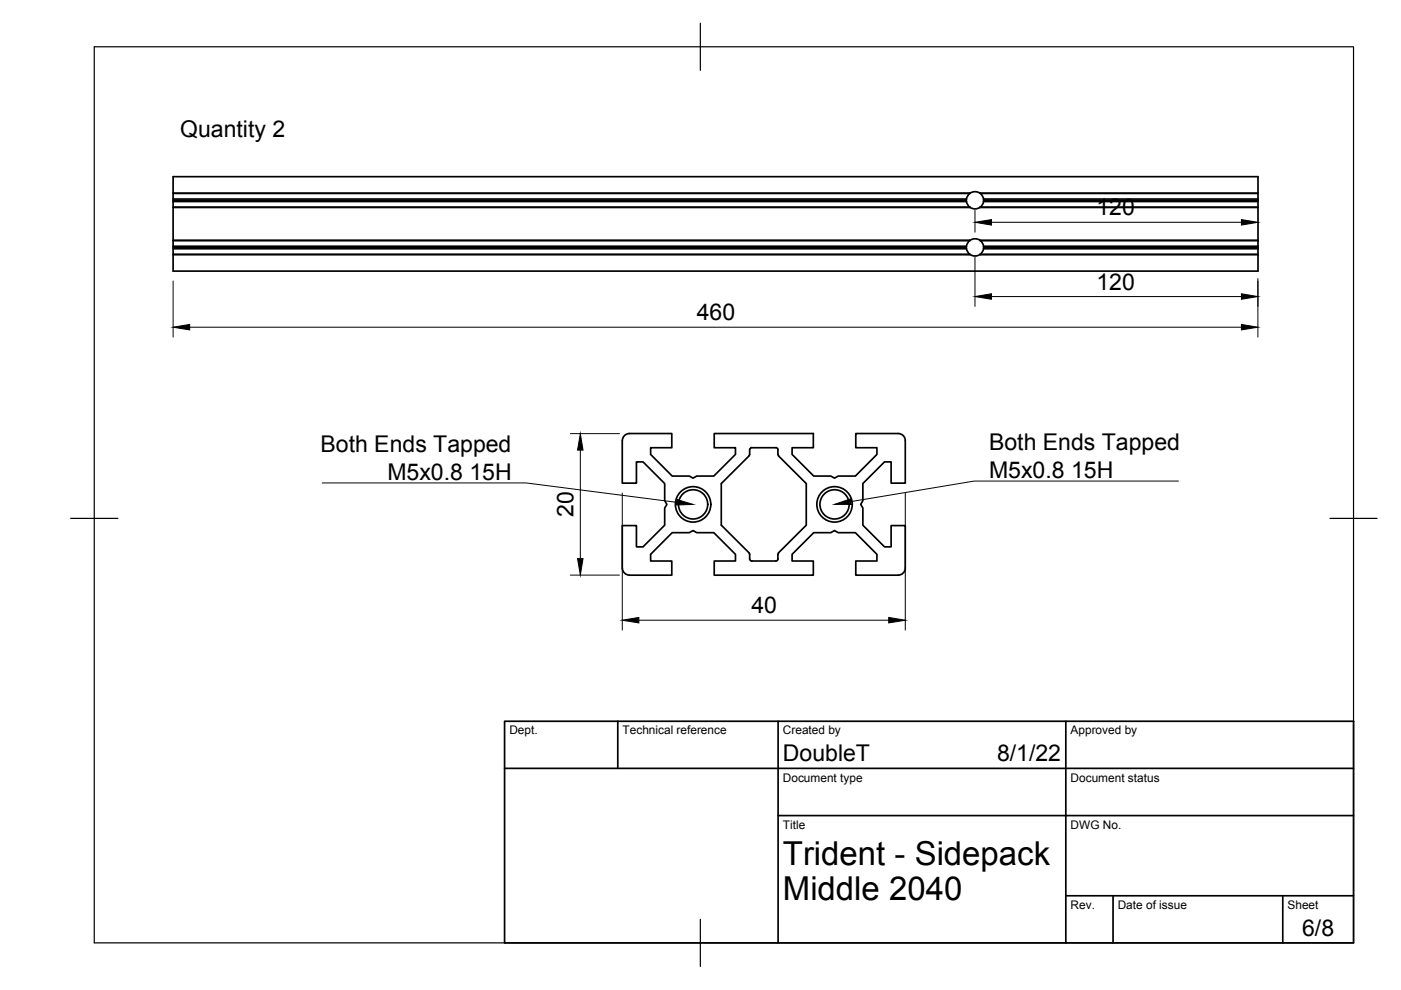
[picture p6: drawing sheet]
<svg xmlns="http://www.w3.org/2000/svg" width="297mm" height="210mm" viewBox="0 0 297 210" stroke-linecap="round" stroke-linejoin="round" font-family="sans-serif">
<!-- layer: Visible -->
<g fill="none" stroke="#000" stroke-width=".36">
<path d="M36.7 37.5h230v20h-230zM36.7 42.2h168.2M36.7 42.5h168.2M36.7 42.7h168.2M36.7 43.9h168.9M36.7 51h169M36.7 51h168.9M36.7 52.2h168.2M36.7 52.5h168.2M36.7 52.7h168.2M36.7 53.9l169 .1M204.9 42.2v.5"/>
<path d="M204.9 52.2v.5M204.9 42.7l.2 .7 .5 .5M204.9 52.7l.2 .7 .5 .5M205.6 43.9l-168.9 .1M205.6 53.9l.1 .1M205.6 41l-.5 .5-.2 .7M205.6 51l-.5 .5-.2 .7M205.7 41h-.1M205.7 51h-.1M205.7 41h-169M205.7 44a1.83 1.83 0 0 0 2.1 0M205.7 53.9a1.83 1.83 0 0 0 2.1 0"/>
<path d="M205.7 41a1.83 1.83 0 0 1 2.1 0M205.7 51a1.83 1.83 0 0 1 2.1 0M207.8 41h.1M207.8 51h.1M207.8 41h58.9M207.8 51h58.9M207.8 54h58.9M207.8 43.9l58.9 .1M207.8 53.9v.1M207.8 43.9h58.9M207.8 41l.5 .5 .2 .7M207.8 51l.5 .5 .2 .7"/>
<path d="M208.5 42.2v.5M208.5 52.2v.5M208.5 42.2h58.2M208.5 42.7h58.2M208.5 52.2h58.2M208.5 52.7h58.2M208.5 42.7l-.2 .7-.5 .5M208.5 52.7l-.2 .7-.5 .5M208.6 42.5h58.1M208.6 52.5h58.1M131.9 93.4v9h3v-4.5h1.4l4.6 4.6v3.7l.5 .7-.5 .8v3.7l-4.6 4.5h-1.4v-4.5h-3v9.1a1.54 1.54 0 0 0 1.5 1.4M133.4 91.9h9v3h-4.5v1.4l4.6 4.6h3.7l.7 .5 .8-.5h3.6l4.6-4.6v-1.4h-4.5v-3h21v3h-4.5v1.4l4.6 4.6h3.6l.8 .5 .8-.5h3.7l4.5-4.6v-1.4h-4.5v-3h9a1.49 1.49 0 0 1 1.5 1.5"/>
<path d="M133.4 91.9a1.49 1.49 0 0 0-1.4 1.5M158.8 96.7l-5.9 5.8v8.9l5.9 5.8M159.4 94.9h5.1M159.4 94.9l-.2 .1a1.67 1.67 0 0 0-.3 1.5l-.1 .1M164.5 94.9l.4 .2v1.2l.2 .3M165.1 96.7l5.8 5.8v8.9l-5.8 5.8M191.9 93.4v9h-3v-4.5h-1.4l-4.6 4.6v3.7l-.4 .7 .4 .8v3.7l4.6 4.5h1.4v-4.5h3v9a1.49 1.49 0 0 1-1.5 1.5M158.8 117.2l.1 .2a1.64 1.64 0 0 0 .3 1.5h5.5a1.8 1.8 0 0 0 .3-1.5l.1-.2M133.4 122h9v-3.1h-4.5v-1.4l4.6-4.6h3.7l.7-.4 .8 .4h3.6l4.6 4.6v1.4h-4.5v3.1h21v-3.1h-4.5v-1.4l4.6-4.6h3.6l.8-.4 .8 .4h3.7l4.5 4.6v1.4h-4.5v3.1h9"/>
<circle cx="146.9" cy="106.9" r="3.8"/>
<circle cx="146.9" cy="106.9" r="3.1"/>
<circle cx="176.9" cy="106.9" r="3.8"/>
<circle cx="176.9" cy="106.9" r="3.1"/>
</g>
<!-- layer: Border -->
<path d="M20 9.9h267v190h-267zM148.5 4.9v10M15 109.9h10M282 109.9h10M148.5 194.9v10" fill="none" stroke="#000" stroke-width=".25"/>
<!-- layer: TitleBlock -->
<path d="M107 152.9h180v47h-180zM131 152.9v10M165 152.9v47M226 152.9v47M107 162.9h180M165 172.9h122M226 189.9h61M236 189.9v10M272 189.9v10" fill="none" stroke="#000" stroke-width=".36"/>
<!-- layer: Dimensions -->
<g fill="none" stroke="#000" stroke-width=".21">
<path d="M36.7 59.6v11.9M206.7 44.6v4.6M206.7 54.6v10.4M210.2 47.1h53M266.7 59.1v12.4M40.2 69.4h223M210.2 62.9h53M120.9 91.9h10.4M123 95.4v23M131.9 104.5v29.1M191.9 104.5v29.1M120.9 121.9h10.4"/>
<path d="M135.4 131.5h53"/>
</g>
<path d="M206.7 47.1l3.5-.5v1.1zM263.2 46.6l3.5 .5-3.5 .6zM36.7 69.4l3.5-.6v1.1zM206.7 62.9l3.5-.6v1.2zM263.2 68.8l3.5 .6-3.5 .5zM263.2 62.3l3.5 .6-3.5 .6zM123 91.9l.6 3.5h-1.2zM122.4 118.4h1.2l-.6 3.5zM131.9 131.5l3.5-.6v1.2zM188.4 130.9l3.5 .6-3.5 .6z" fill="#000" stroke="#000" stroke-width=".21"/>
<!-- layer: Annotations -->
<path d="M143.5 105.9l3.4 1-3.5 .2zM176.9 106.9l3.4-1.1 .2 1.1z" fill="#000" stroke="#000" stroke-width=".21"/>
<path d="M68.3 102.4h43.3l31.9 4.1M249.9 102h-43.3l-26.2 4.4" fill="none" stroke="#000" stroke-width=".21"/>
<g font-size="7">
<text x="166" y="183.4">Trident - Sidepack</text>
<text x="166" y="190.9">Middle 2040</text>
</g>
<g font-size="4.9">
<text x="38.2" y="29.1">Quantity 2</text>
<text x="232.5" y="45.7">120</text>
<text x="232.5" y="61.4">120</text>
<text x="147.7" y="67.9">460</text>
<text x="67.9" y="95.9">Both Ends Tapped</text>
<text x="209.7" y="95.5">Both Ends Tapped</text>
<text x="82.1" y="101.7">M5x0.8 15H</text>
<text x="209.7" y="101.3">M5x0.8 15H</text>
<text x="121.6" y="109.6" transform="rotate(-90 121.6 109.6)">20</text>
<text x="159.3" y="130">40</text>
<text x="166" y="161.4">DoubleT</text>
<text x="211.4" y="161.4">8/1/22</text>
<text x="276.1" y="198.6">6/8</text>
</g>
<g font-size="2.5">
<text x="108" y="155.7">Dept.</text>
<text x="132" y="155.7">Technical reference</text>
<text x="166" y="155.7">Created by</text>
<text x="227" y="155.7">Approved by</text>
<text x="166" y="165.7">Document type</text>
<text x="227" y="165.7">Document status</text>
<text x="166" y="175.7">Title</text>
<text x="227" y="175.7">DWG No.</text>
<text x="227" y="192.7">Rev.</text>
<text x="237" y="192.7">Date of issue</text>
<text x="273" y="192.7">Sheet</text>
</g>
</svg>
